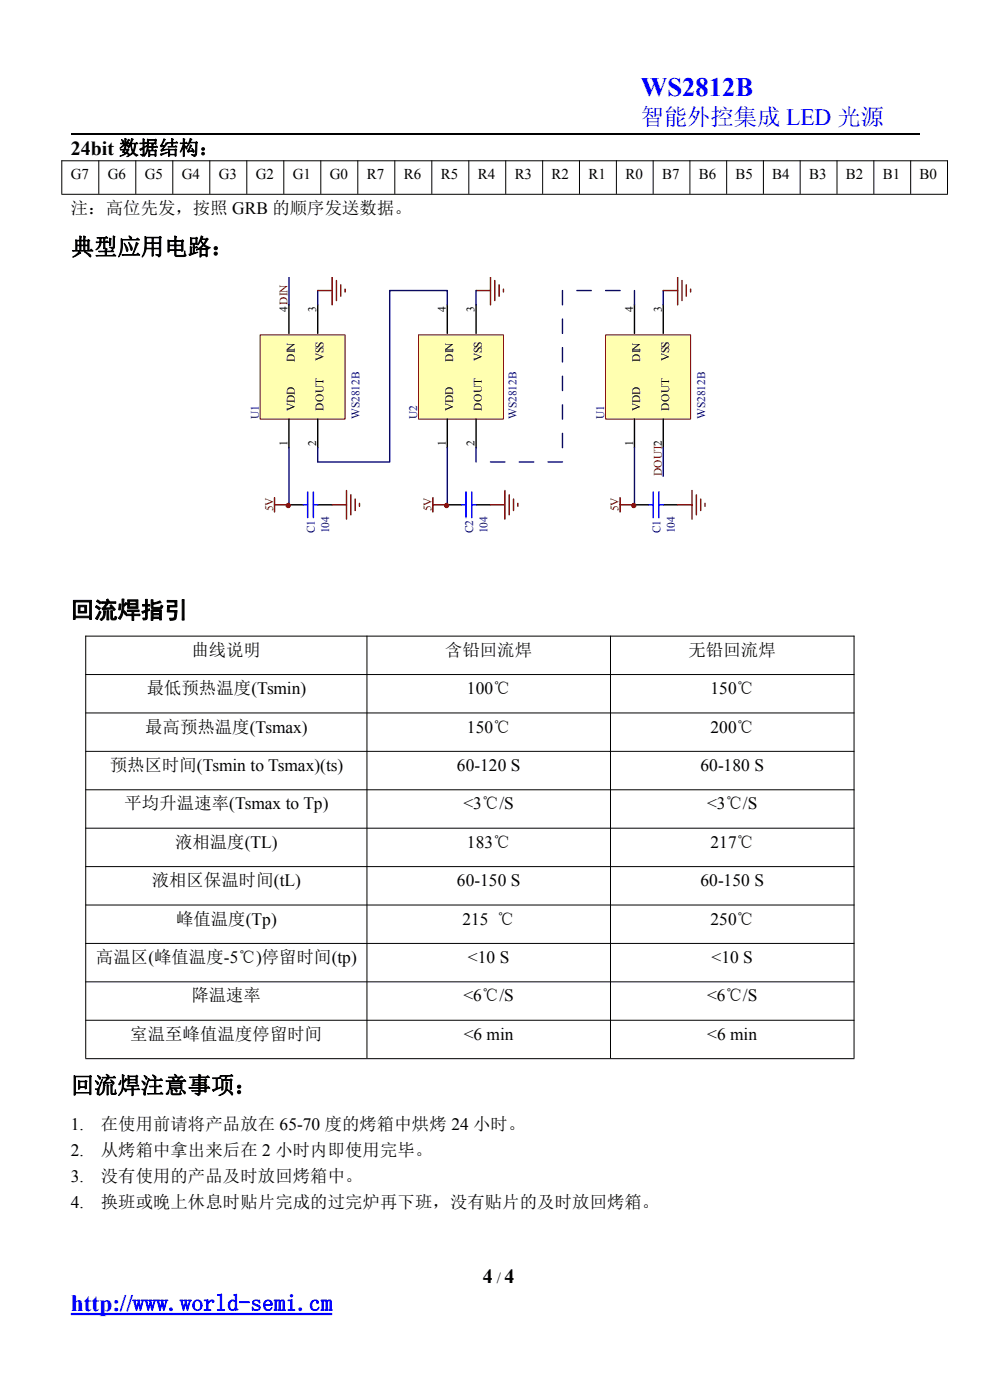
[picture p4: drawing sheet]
<svg xmlns="http://www.w3.org/2000/svg" width="210mm" height="297mm" viewBox="0 0 210 297" stroke-linecap="round" stroke-linejoin="round" font-family="sans-serif">
<path d="M15 28.4h180" fill="none" stroke="#000" stroke-width=".25"/>
<path d="M15 278.8h55.5" fill="none" stroke="#00f" stroke-width=".47"/>
<g fill="none" stroke="#000" stroke-width=".21">
<path d="M13 34.1h188.1M13.1 34v7.1M21 34v7.1M28.8 34v7.1M36.7 34v7.1M44.5 34v7.1M52.4 34v7.1M60.2 34v7.1M68.1 34v7.1M75.9 34v7.1M83.7 34v7.1M91.6 34v7.1"/>
<path d="M99.4 34v7.1M107.3 34v7.1M115.1 34v7.1M122.9 34v7.1M130.8 34v7.1M138.6 34v7.1M146.3 34v7.1M154.1 34v7.1M161.9 34v7.1M169.7 34v7.1M177.6 34v7.1M185.4 34v7.1"/>
<path d="M193.2 34v7.1M201 34v7.1M13 41.2h188.1"/>
</g>
<path d="M50.2 58.8h100.8v64.1h-100.8z" fill-rule="evenodd" fill="#fff"/>
<path d="M55.2 71h18v17.9h-18z" fill-rule="evenodd" fill="#ffffb0" stroke="#800000" stroke-width=".21"/>
<path d="M61.3 64.7v6M67.4 64.7v6M61.3 88.9v6.1M67.4 88.9v6.1" fill="none" stroke="#000" stroke-width=".3"/>
<path d="M88.8 71h18v17.9h-18z" fill-rule="evenodd" fill="#ffffb0" stroke="#800000" stroke-width=".21"/>
<path d="M94.9 64.7v6M101 64.7v6M94.9 88.9v6.1M101 88.9v6.1M61.3 107.1h3M67.4 107.1h3.1M94.9 107.1h3M101 107.1h3" fill="none" stroke="#000" stroke-width=".3"/>
<path d="M61.3 58.8v5.9M67.4 61.6v3.1M94.9 64.7v-3.1h-12.2v36.4h-15.3v-3M101 61.6v3.1M61.3 95v12.1M94.9 95v12.1" fill="none" stroke="#000080" stroke-width=".3"/>
<path d="M64.3 107.1h1M65.3 104.4v5.4M66.5 107.1h.9M66.5 104.4v5.4M97.9 107.1h1M98.9 104.4v5.4M100.1 107.1h.9M100.1 104.4v5.4" fill="none" stroke="#00f" stroke-width=".3"/>
<g fill="none" stroke="#800000" stroke-width=".3">
<path d="M70.5 58.8v5.9M71.4 59.5v4.3M104 58.8v5.9M105 59.5v4.3M67.4 61.6h3.1M72.3 60.4v2.5M73.2 61.3v.6M101 61.6h3M105.9 60.4v2.5M106.8 61.3v.6M58.2 107.1h3.1M58.2 105.6v3"/>
<path d="M70.5 107.1h3M73.5 104.1v6M74.4 105v4.2M75.3 105.9v2.4M76.3 106.8v.6M91.8 107.1h3.1M91.8 105.6v3M104 107.1h3.1M107.1 104.1v6M108 105v4.2M108.9 105.9v2.4M109.9 106.8v.6"/>
</g>
<g fill="#800000" stroke="#800000" stroke-width=".21">
<circle cx="61.1" cy="107.2" r=".46"/>
<circle cx="94.7" cy="107.2" r=".46"/>
</g>
<path d="M128.5 71h18v17.9h-18z" fill-rule="evenodd" fill="#ffffb0" stroke="#800000" stroke-width=".21"/>
<path d="M134.6 64.7v6M140.7 64.7v6M134.6 88.9v6.1M140.7 88.9v6.1M134.6 107.1h3M140.7 107.1h3.1" fill="none" stroke="#000" stroke-width=".3"/>
<g fill="none" stroke="#000080" stroke-width=".3">
<path d="M119.3 61.6v3.1M119.3 67.7v3M119.3 73.8v3M119.3 79.8v3M122.4 61.6h3M128.5 61.6h3M134.6 61.6v3.1M140.7 61.6v3.1M101 95v3M104 98h3.1M110.2 98h3M116.3 98h3"/>
<path d="M119.3 85.9v3M119.3 91.9v3.1M134.6 95v12.1M140.7 95v6"/>
</g>
<path d="M137.6 107.1h1M138.6 104.4v5.4M139.8 107.1h.9M139.8 104.4v5.4" fill="none" stroke="#00f" stroke-width=".3"/>
<path d="M143.8 58.8v5.9M144.7 59.5v4.3M140.7 61.6h3.1M145.6 60.4v2.5M146.5 61.3v.6M131.5 107.1h3.1M131.5 105.6v3M143.8 107.1h3M146.8 104.1v6M147.7 105v4.2M148.6 105.9v2.4M149.6 106.8v.6" fill="none" stroke="#800000" stroke-width=".3"/>
<circle cx="134.4" cy="107.2" r=".46" fill="#800000" stroke="#800000" stroke-width=".21"/>
<g fill="none" stroke="#000" stroke-width=".21">
<path d="M18.1 135h163.2M18.2 134.9v89.6M77.8 134.9v89.6M129.5 134.9v89.6M181.2 134.9v89.6M18.1 143.1h163.2M18.1 151.2h163.2M18.1 159.4h163.2M18.1 167.5h163.2M18.1 175.7h163.2M18.1 183.8h163.2M18.1 192h163.2"/>
<path d="M18.1 200.1h163.2M18.1 208.3h163.2M18.1 216.4h163.2M18.1 224.6h163.2"/>
</g>
<text font-size="5.6" fill="#00f" x="135.9" y="20.3">WS2812B</text>
<g font-size="5" fill="#00f">
<text x="135.9" y="26.5">智能外控集成 LED 光源</text>
<text x="15" y="278.1">http://www.world-semi.cm</text>
</g>
<g font-size="5">
<text x="15" y="54.1">典型应用电路：</text>
<text x="15" y="131.1">回流焊指引</text>
<text x="15" y="232">回流焊注意事项：</text>
</g>
<g font-size="4.2">
<text x="15" y="32.8">24bit 数据结构：</text>
<text x="102.4" y="272.2">4</text>
<text x="107" y="272.2">4</text>
</g>
<g font-size="3.7">
<text x="15" y="45.4">注：高位先发，按照 GRB 的顺序发送数据。</text>
<text x="40.6" y="139.1">曲线说明</text>
<text x="94.4" y="139.1">含铅回流焊</text>
<text x="146" y="139.1">无铅回流焊</text>
<text x="31.1" y="147.3">最低预热温度(Tsmin)</text>
<text x="99.1" y="147.3">100℃</text>
<text x="150.7" y="147.3">150℃</text>
<text x="30.8" y="155.4">最高预热温度(Tsmax)</text>
<text x="99.1" y="155.4">150℃</text>
<text x="150.7" y="155.4">200℃</text>
<text x="23.3" y="163.6">预热区时间(Tsmin to Tsmax)(ts)</text>
<text x="96.9" y="163.6">60-120 S</text>
<text x="148.6" y="163.6">60-180 S</text>
<text x="26.4" y="171.7">平均升温速率(Tsmax to Tp)</text>
<text x="98.3" y="171.7">&lt;3℃/S</text>
<text x="150" y="171.7">&lt;3℃/S</text>
<text x="37.1" y="179.8">液相温度(TL)</text>
<text x="99.1" y="179.8">183℃</text>
<text x="150.7" y="179.8">217℃</text>
<text x="32.2" y="188">液相区保温时间(tL)</text>
<text x="96.9" y="188">60-150 S</text>
<text x="148.6" y="188">60-150 S</text>
<text x="37.3" y="196.1">峰值温度(Tp)</text>
<text x="98.1" y="196.1">215 ℃</text>
<text x="150.7" y="196.1">250℃</text>
<text x="20.4" y="204.3">高温区(峰值温度-5℃)停留时间(tp)</text>
<text x="99.3" y="204.3">&lt;10 S</text>
<text x="151" y="204.3">&lt;10 S</text>
<text x="40.6" y="212.4">降温速率</text>
<text x="98.3" y="212.4">&lt;6℃/S</text>
<text x="150" y="212.4">&lt;6℃/S</text>
<text x="27.6" y="220.6">室温至峰值温度停留时间</text>
<text x="98.4" y="220.6">&lt;6 min</text>
<text x="150" y="220.6">&lt;6 min</text>
<text x="15" y="239.8">1.</text>
<text x="21.4" y="239.8">在使用前请将产品放在 65-70 度的烤箱中烘烤 24 小时。</text>
<text x="15" y="245.3">2.</text>
<text x="21.4" y="245.3">从烤箱中拿出来后在 2 小时内即使用完毕。</text>
<text x="15" y="250.8">3.</text>
<text x="21.4" y="250.8">没有使用的产品及时放回烤箱中。</text>
<text x="15" y="256.3">4.</text>
<text x="21.4" y="256.3">换班或晚上休息时贴片完成的过完炉再下班，没有贴片的及时放回烤箱。</text>
</g>
<g font-size="3.2">
<text x="15" y="38.1">G7</text>
<text x="22.9" y="38.1">G6</text>
<text x="30.7" y="38.1">G5</text>
<text x="38.6" y="38.1">G4</text>
<text x="46.4" y="38.1">G3</text>
<text x="54.3" y="38.1">G2</text>
<text x="62.1" y="38.1">G1</text>
<text x="69.9" y="38.1">G0</text>
<text x="77.8" y="38.1">R7</text>
<text x="85.6" y="38.1">R6</text>
<text x="93.5" y="38.1">R5</text>
<text x="101.3" y="38.1">R4</text>
<text x="109.2" y="38.1">R3</text>
<text x="117" y="38.1">R2</text>
<text x="124.8" y="38.1">R1</text>
<text x="132.7" y="38.1">R0</text>
<text x="140.5" y="38.1">B7</text>
<text x="148.3" y="38.1">B6</text>
<text x="156" y="38.1">B5</text>
<text x="163.8" y="38.1">B4</text>
<text x="171.7" y="38.1">B3</text>
<text x="179.5" y="38.1">B2</text>
<text x="187.3" y="38.1">B1</text>
<text x="195.1" y="38.1">B0</text>
<text x="105.4" y="272.2">/</text>
</g>
<g font-size="2.4">
<text x="61" y="66.2" transform="rotate(-90 61 66.2)">4DIN</text>
<text x="67.1" y="66.2" transform="rotate(-90 67.1 66.2)">3</text>
<text x="94.6" y="66.2" transform="rotate(-90 94.6 66.2)">4</text>
<text x="100.7" y="66.2" transform="rotate(-90 100.7 66.2)">3</text>
<text x="134.3" y="66.2" transform="rotate(-90 134.3 66.2)">4</text>
<text x="140.4" y="66.2" transform="rotate(-90 140.4 66.2)">3</text>
<text x="62.5" y="76.8" transform="rotate(-90 62.5 76.8)">DIN</text>
<text x="68.6" y="76.5" transform="rotate(-90 68.6 76.5)">VSS</text>
<text x="96.1" y="76.8" transform="rotate(-90 96.1 76.8)">DIN</text>
<text x="102.2" y="76.5" transform="rotate(-90 102.2 76.5)">VSS</text>
<text x="135.8" y="76.8" transform="rotate(-90 135.8 76.8)">DIN</text>
<text x="141.9" y="76.5" transform="rotate(-90 141.9 76.5)">VSS</text>
<text x="62.5" y="87.1" transform="rotate(-90 62.5 87.1)">VDD</text>
<text x="68.6" y="87.1" transform="rotate(-90 68.6 87.1)">DOUT</text>
<text x="96.1" y="87.1" transform="rotate(-90 96.1 87.1)">VDD</text>
<text x="102.2" y="87.1" transform="rotate(-90 102.2 87.1)">DOUT</text>
<text x="135.8" y="87.1" transform="rotate(-90 135.8 87.1)">VDD</text>
<text x="141.9" y="87.1" transform="rotate(-90 141.9 87.1)">DOUT</text>
<text x="61" y="94.7" transform="rotate(-90 61 94.7)">1</text>
<text x="67.1" y="94.7" transform="rotate(-90 67.1 94.7)">2</text>
<text x="94.6" y="94.7" transform="rotate(-90 94.6 94.7)">1</text>
<text x="100.7" y="94.7" transform="rotate(-90 100.7 94.7)">2</text>
<text x="134.3" y="94.7" transform="rotate(-90 134.3 94.7)">1</text>
<text x="44.8" y="220" transform="rotate(-90 44.8 220)">C</text>
</g>
<g font-size="2.4" fill="#000080">
<text x="54.9" y="88.9" transform="rotate(-90 54.9 88.9)">U1</text>
<text x="76.3" y="88.9" transform="rotate(-90 76.3 88.9)">WS2812B</text>
<text x="88.5" y="88.9" transform="rotate(-90 88.5 88.9)">U2</text>
<text x="109.5" y="88.9" transform="rotate(-90 109.5 88.9)">WS2812B</text>
<text x="128.2" y="88.9" transform="rotate(-90 128.2 88.9)">U1</text>
<text x="149.6" y="88.9" transform="rotate(-90 149.6 88.9)">WS2812B</text>
<text x="66.8" y="113.2" transform="rotate(-90 66.8 113.2)">C1</text>
<text x="69.8" y="113.2" transform="rotate(-90 69.8 113.2)">104</text>
<text x="100.4" y="113.2" transform="rotate(-90 100.4 113.2)">C2</text>
<text x="103.4" y="113.2" transform="rotate(-90 103.4 113.2)">104</text>
<text x="140.1" y="113.2" transform="rotate(-90 140.1 113.2)">C1</text>
<text x="143.1" y="113.2" transform="rotate(-90 143.1 113.2)">104</text>
</g>
<g font-size="2.4" fill="#800000">
<text x="140.4" y="101" transform="rotate(-90 140.4 101)">DOUT2</text>
<text x="57.9" y="108.5" transform="rotate(-90 57.9 108.5)">5V</text>
<text x="91.5" y="108.5" transform="rotate(-90 91.5 108.5)">5V</text>
<text x="131.2" y="108.5" transform="rotate(-90 131.2 108.5)">5V</text>
</g>
</svg>
